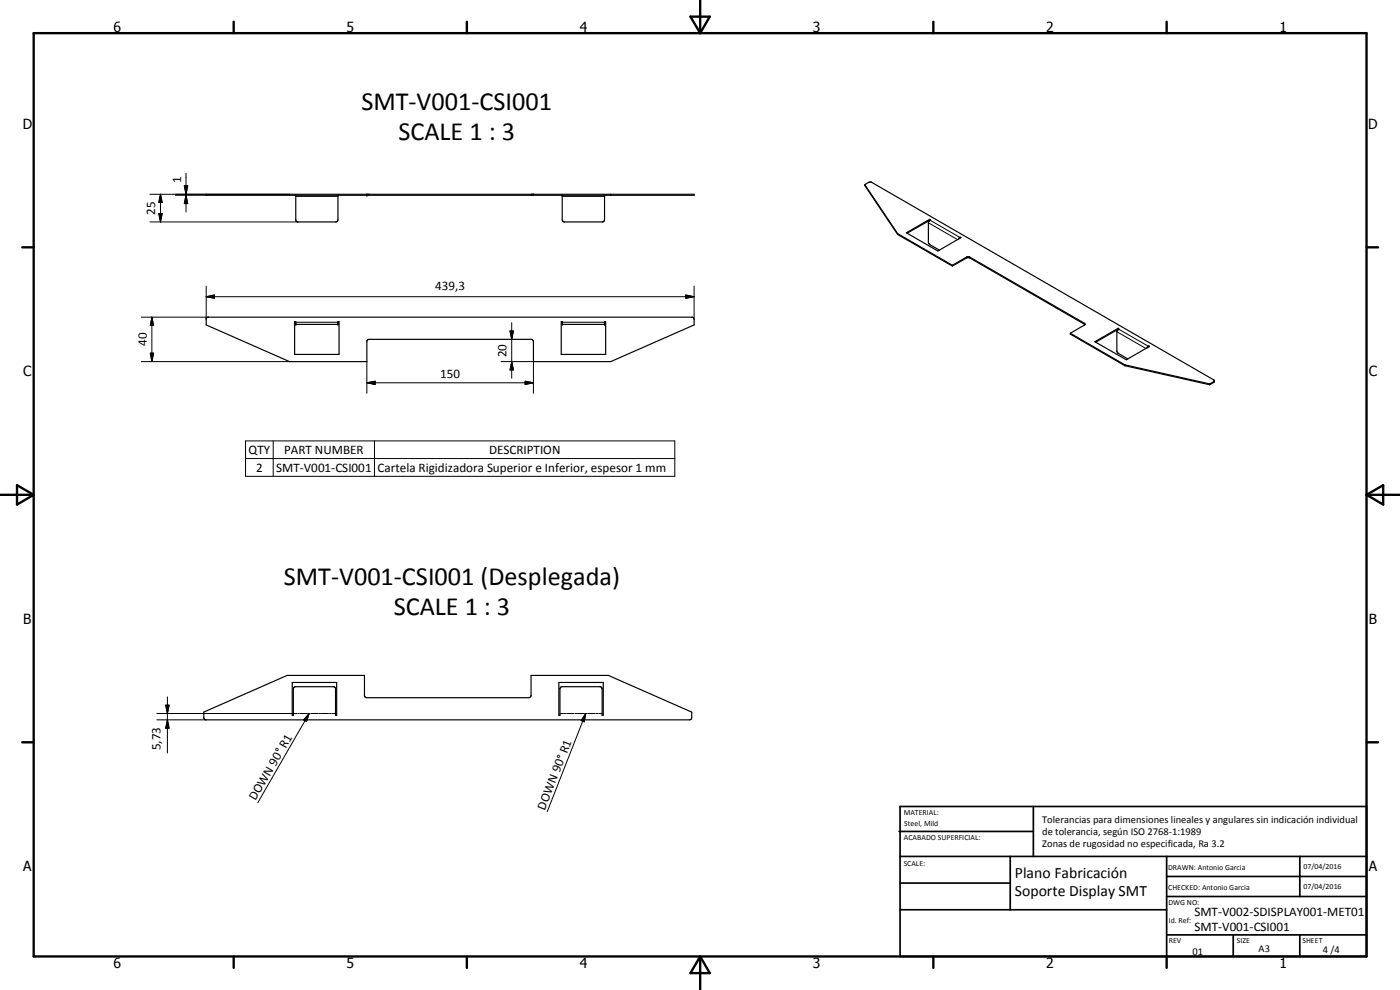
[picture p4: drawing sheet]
<svg xmlns="http://www.w3.org/2000/svg" width="420mm" height="297mm" viewBox="0 0 420 297" stroke-linecap="round" stroke-linejoin="round" font-family="sans-serif">
<g fill="none" stroke="#000" stroke-width=".35">
<path d="M61.9 58.3h146.4v.3h-146.4zM86.9 58.3v.3M88.8 58.6v7.4l.4 .6h11.7l.3-.2 .2-.4v-7.4M110.1 58.3v.3M160.1 58.3v.3M168.7 58.6v7.4l.5 .6 11.9-.1 .3-.5v-7.4M183.3 58.3v.3M259.5 55.4l9.9 14.7M259.5 55.4l9.9 15M259.5 55.4l1.3-.7h.7l102.9 59.5M269.4 70.1v.3M269.4 70.1l16.4 9.5"/>
<path d="M269.4 70.4l16.4 9.4M279 65.8l-7 4 9.5 5.5 6.9-4-.2-.1M279 65.8l.2 .2-.6 .7 .1 6.2 .4 .5 2.8 1.7M279 65.8v.3l-6.8 3.9M285.8 79.6l4.6-2.6 .6 .1 34.5 20-.1 .4-4.2 2.5M285.8 79.6v.2M285.8 79.8l4.3-2.4h.9l34.6 20M288.2 71.2l-.6 .6M288.2 71.2v.2M62 95.3l.4-.1h145.4l.5 .6v1.7l-25 11h-23.2v-6l-.2-.5-.5-.2h-48.6l-.7 .5v6.2h-23.2l-25-11zM88.4 96.5h.4v.8h12.6v-.8h.4v9.8h-13.4zM168.4 96.5h.3v.8h12.7v-.8h.4v9.8h-13.4z"/>
<path d="M321.2 100l16.4 9.5M321.2 100v.2l16.4 9.5M335.6 98.5l-7 4 9.4 5.4 7-4-.2-.1M335.6 98.5l.2 .1-.6 .8v6l.3 .6 3 1.7M335.6 98.5v.3l-6.8 3.9M337.6 109.5l25.4 5.7M337.6 109.5v.2M337.6 109.7l25.4 5.7M344.8 103.8l-.6 .6M344.8 103.8v.3M363 115.2v.2M364.4 114.2l-1.4 1"/>
<path d="M364.4 114.2v.5l-1.4 .7M61.2 213.7l25-11.1h23.2v6.2l.7 .5h48.6l.5-.2 .2-.4v-6.1h23.2l25 11.1v1.6l-.2 .5-.5 .2h-145.1l-.6-.5zM87.7 204.8h13.3v9.8h-.3v-8.1l-.5-.5-11.8 .1-.4 .6v7.9h-.3zM167.7 204.8h13.3v9.8h-.3v-7.9l-.5-.7-11.9 .1-.2 .4v8.1h-.4z"/>
</g>
<g fill="none" stroke="#000" stroke-width=".3">
<path d="M45 58.3h41.9M48.2 58.3l.5 2.4h-1zM48.2 58.3v8.3M52.7 58.6h9.2M55.3 55.8h1l-.5 2.5zM55.8 58.6l.5 2.5h-1zM55.8 52v11.6M88.8 58.9h12.6M110.8 58.3v.3M159.4 58.3v.3M168.7 58.9h12.7M45 66.6h44.4"/>
<path d="M47.7 64.1h1l-.5 2.5zM278.6 66.8l8.7 5.1M279.1 66l9 5.2v.3M290.1 77.1v.3M291 77.1v.3M42.4 95.2h20.2M45.6 95.2l.5 2.5h-1zM45.6 95.2v13.3M61.9 89l2.5-.5v1zM61.9 89h146.4M61.9 85.9v9.9M88.8 96.7h12.6"/>
<path d="M153.1 99.3h1l-.5 2.5zM153.6 96.8v16.7M168.7 96.7h12.7M205.8 88.5l2.5 .5-2.5 .5zM208.3 85.9v9.9M325.4 97v.3M335.2 99.5l8.7 5.1M335.6 98.7l9 5.2v.2M42.4 108.5h44.5M45.1 106h1l-.5 2.5zM110.1 114.9l2.5-.5v1zM110.1 114.9h50"/>
<path d="M110.1 108.5v9.5M150.4 108.5h9.7v9.5M153.6 108.5l.5 2.5h-1zM157.6 114.4l2.5 .5-2.5 .5zM364.2 114.5v.3M73.7 132.3h128.8v10.6h-128.8zM73.7 137.6h128.8M82 132.3v10.6M112.4 132.3v10.6M47.1 214.1h42M47.1 216h14.7M49.7 211.6h1l-.5 2.5z"/>
<path d="M50.2 216l.5 2.5h-1zM50.2 209.1v16.8M89.4 214.1h.5M90.2 214.1h2.1M92.5 214.1h.5M92.8 214.1l-.8 2.4-.9-.5zM92.8 214.1l-15.4 26.7M93.3 214.1h2.2M95.7 214.1h.5M96.5 214.1h2.1M98.9 214.1h.5M99.6 214.1h1.1"/>
<path d="M168.1 214.1h1M169.4 214.1h.5M170.1 214.1h2.1M172.5 214.1h.5M173.3 214.1h2.1M175.7 214.1h.5M175.8 214.1l-.5 2.5-.9-.4zM175.8 214.1l-11.6 29.4M176.5 214.1h2.1M178.8 214.1h.6M179.7 214.1h1"/>
</g>
<g fill="#000">
<circle cx="110.1" cy="58.3" r=".18"/>
<circle cx="110.1" cy="58.6" r=".18"/>
<circle cx="279" cy="66.1" r=".18"/>
<circle cx="88.8" cy="97.3" r=".18"/>
<circle cx="101.4" cy="97.3" r=".18"/>
<circle cx="168.7" cy="97.3" r=".18"/>
<circle cx="181.4" cy="97.3" r=".18"/>
<circle cx="335.6" cy="98.8" r=".18"/>
</g>
<g fill="none" stroke="#000" stroke-width=".71">
<path d="M10.1 9.9h400v277.1h-400zM70.1 6.5v3.4M140.1 6.5v3.4M207.2 5h5.8l-2.9 4.9zM210.1 0v9.9M280.1 6.5v3.4M350.1 6.5v3.4M6.7 74.2h3.4M410.1 74.2h3.5M.1 148.5h10M5.1 145.6l5 2.9-5 2.9zM410.1 148.5h10"/>
<path d="M410.1 148.5l5-2.9v5.8zM6.7 222.7h3.4M410.1 222.7h3.5M70.1 287v3.4M140.1 287v3.4M210.1 287v10M210.1 287l2.9 5h-5.8zM280.1 287v3.4M350.1 287v3.4"/>
</g>
<g fill="none" stroke="#000" stroke-width=".51">
<path d="M269.8 249.5h40.3M270.1 242h140v45h-140zM270.1 257h140M303.2 257v16M310.1 242v15M350.1 257v30M390.1 257v12M270.1 265h33.1M270.1 273h80M350.1 269h60M350.1 263h60M350.1 280.5h60"/>
<path d="M370.1 280.5v6.5M390.1 280.5v6.5"/>
</g>
<g fill="#000">
<path d="M55.3 55.8h1l-.5 2.5zM47.7 64.1h1l-.5 2.5zM48.2 58.3l.5 2.4h-1zM55.8 58.6l.5 2.5h-1zM45.6 95.2l.5 2.5h-1zM61.9 89l2.5-.5v1zM153.1 99.3h1l-.5 2.5zM205.8 88.5l2.5 .5-2.5 .5zM45.1 106h1l-.5 2.5zM110.1 114.9l2.5-.5v1zM153.6 108.5l.5 2.5h-1zM157.6 114.4l2.5 .5-2.5 .5z"/>
<path d="M49.7 211.6h1l-.5 2.5zM50.2 216l.5 2.5h-1zM92.8 214.1l-.8 2.4-.9-.5zM175.8 214.1l-.5 2.5-.9-.4z"/>
</g>
<g font-size="7.9">
<text x="108.4" y="33">SMT-V001-CSI001</text>
<text x="119.6" y="42">SCALE 1 : 3</text>
<text x="85.2" y="175.6">SMT-V001-CSI001 (Desplegada)</text>
<text x="118.2" y="184.6">SCALE 1 : 3</text>
</g>
<g font-size="4.7">
<text x="304.6" y="263.5">Plano Fabricación</text>
<text x="304.6" y="268.9">Soporte Display SMT</text>
</g>
<g font-size="4.2">
<text x="34" y="9.6">6</text>
<text x="104" y="9.6">5</text>
<text x="174" y="9.6">4</text>
<text x="244" y="9.6">3</text>
<text x="314" y="9.6">2</text>
<text x="384" y="9.6">1</text>
<text x="6.8" y="38.7">D</text>
<text x="410.6" y="38.7">D</text>
<text x="7" y="112.9">C</text>
<text x="410.8" y="112.9">C</text>
<text x="7" y="187.1">B</text>
<text x="410.8" y="187.1">B</text>
<text x="7" y="261.4">A</text>
<text x="410.8" y="261.4">A</text>
<text x="34" y="290.4">6</text>
<text x="104" y="290.4">5</text>
<text x="174" y="290.4">4</text>
<text x="244" y="290.4">3</text>
<text x="314" y="290.4">2</text>
<text x="384" y="290.4">1</text>
</g>
<g font-size="3.9">
<text x="54.3" y="54.8" transform="rotate(-90 54.3 54.8)">1</text>
<text x="46.6" y="64.5" transform="rotate(-90 46.6 64.5)">25</text>
<text x="130.6" y="87">439,3</text>
<text x="44.1" y="103.8" transform="rotate(-90 44.1 103.8)">40</text>
<text x="152" y="107.1" transform="rotate(-90 152 107.1)">20</text>
<text x="132.1" y="113.3">150</text>
<text x="74.6" y="136.3">QTY</text>
<text x="85.2" y="136.3">PART NUMBER</text>
<text x="146.8" y="136.3">DESCRIPTION</text>
<text x="76.9" y="141.6">2</text>
<text x="82.9" y="141.6">SMT-V001-CSI001</text>
<text x="113.3" y="141.6">Cartela Rigidizadora Superior e Inferior, espesor 1 mm</text>
<text x="48.2" y="225.2" transform="rotate(-90 48.2 225.2)">5,73</text>
<text x="76.7" y="240.5" transform="rotate(-60 76.7 240.5)">DOWN 90° R1</text>
<text x="163.5" y="243.2" transform="rotate(-69 163.5 243.2)">DOWN 90° R1</text>
<text x="358.5" y="275">SMT-V002-SDISPLAY001-MET01</text>
<text x="358.5" y="279.4">SMT-V001-CSI001</text>
</g>
<g font-size="3.1">
<text x="312.7" y="246.8">Tolerancias para dimensiones lineales y angulares sin indicación individual</text>
<text x="312.7" y="250.4">de tolerancia, según ISO 2768-1:1989</text>
<text x="312.7" y="254">Zonas de rugosidad no especificada, Ra 3.2</text>
<text x="357.9" y="286.4">01</text>
<text x="377.7" y="285.6">A3</text>
<text x="397" y="285.9">4 /4</text>
</g>
<g font-size="2.4">
<text x="271.2" y="244.4">MATERIAL:</text>
<text x="271.3" y="252">ACABADO SUPERFICIAL:</text>
<text x="271.4" y="247.9">Steel, Mild</text>
<text x="271.2" y="259.7">SCALE:</text>
<text x="350.6" y="260.9">DRAWN: Antonio Garcia</text>
<text x="391.2" y="260.6">07/04/2016</text>
<text x="350.6" y="267">CHECKED: Antonio Garcia</text>
<text x="391.2" y="266.7">07/04/2016</text>
<text x="350.6" y="271.4">DWG NO:</text>
<text x="350.8" y="276.9">Id. Ref:</text>
<text x="350.8" y="282.8">REV</text>
<text x="371.2" y="282.9">SIZE</text>
<text x="390.9" y="282.9">SHEET</text>
</g>
</svg>
